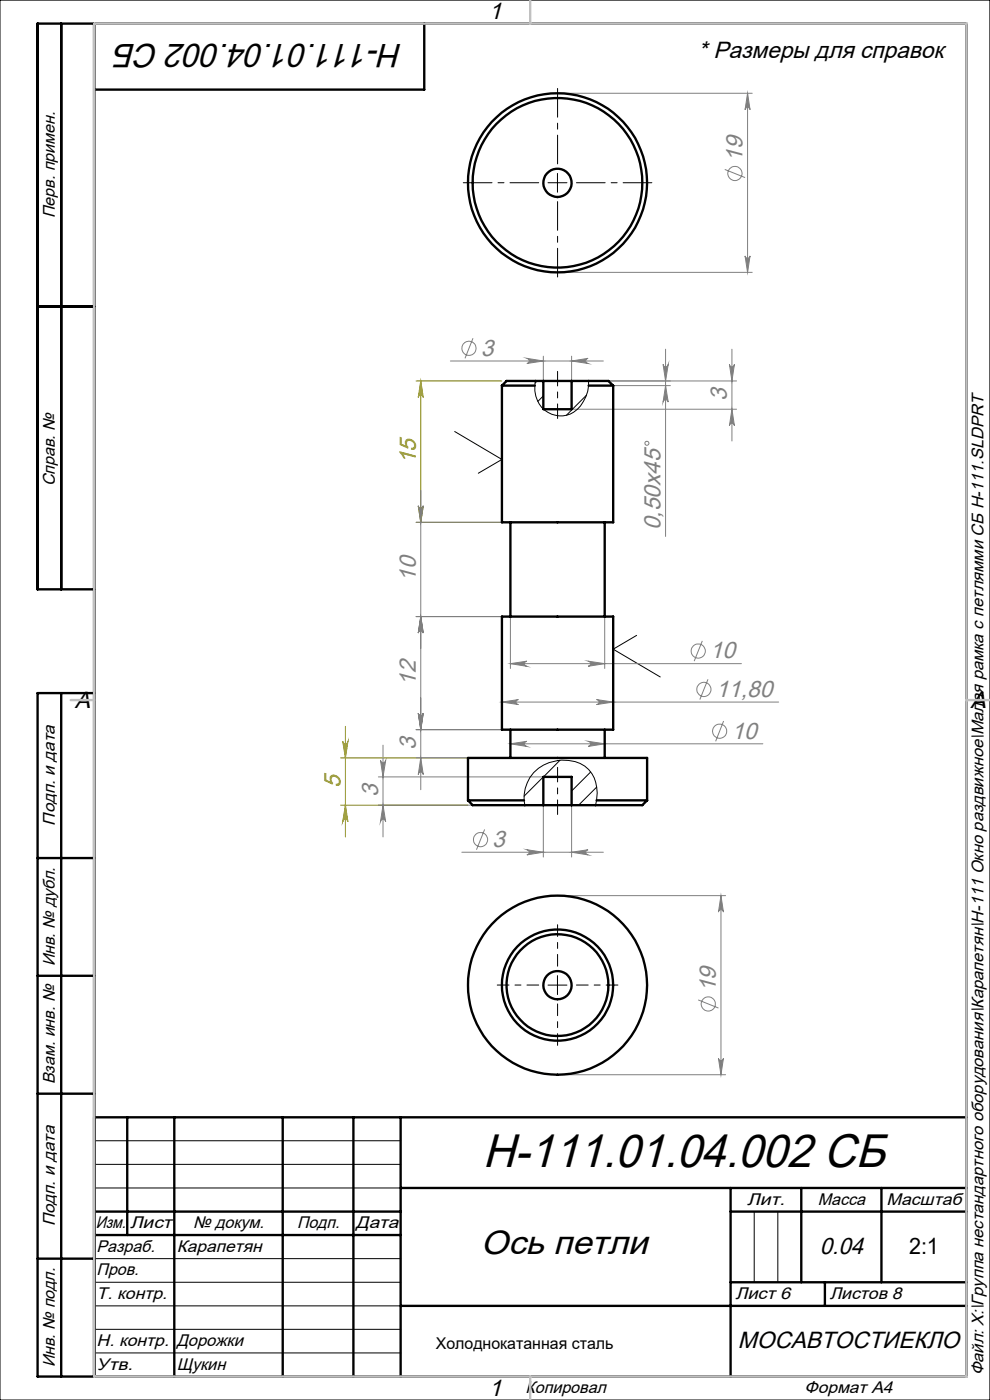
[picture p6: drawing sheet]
<svg xmlns="http://www.w3.org/2000/svg" width="210mm" height="297mm" viewBox="0 0 210 297" stroke-linecap="round" stroke-linejoin="round" font-family="sans-serif">
<g fill="none" stroke="#808080" stroke-width=".21">
<path d="M118.3 19.8h41.3M158.6 19.8l.5 3.5a.53 .53 0 0 0-.5-.5 .53 .53 0 0 0-.6 .5zM158.6 19.8v38M153.7 35.9l4.3 1.8M118.3 57.8h41.3M158 54.3a.53 .53 0 0 0 .6 .5 .53 .53 0 0 0 .5-.5l-.5 3.5zM95.5 76.6h32.5M100.3 71.8l-1.7 4.2M111.8 76l3.5 .6-3.5 .5a.55 .55 0 0 0 .5-.5 .55 .55 0 0 0-.5-.6zM115.3 75.6v5.2M121.2 76.6l3.5-.6a.55 .55 0 0 0-.5 .6 .55 .55 0 0 0 .5 .5zM121.2 75.6v5.2"/>
<path d="M140.7 77.3a.55 .55 0 0 0 .5 .5 .55 .55 0 0 0 .5-.5l-.5 3.5zM141.2 74.1v39.7M154.7 77.3a.53 .53 0 0 0 .6 .5 .53 .53 0 0 0 .5-.5l-.5 3.5zM155.3 74.1v19.5M121.2 86.8h35M124.9 80.8h31.3M130.1 81.8h12.1M141.2 81.8l.5 3.5a.55 .55 0 0 0-.5-.5 .55 .55 0 0 0-.5 .5zM155.3 86.8l.5 3.5a.53 .53 0 0 0-.5-.5 .53 .53 0 0 0-.6 .5zM88.3 110.8h18.1M88.7 107.3a.53 .53 0 0 0 .6 .5 .53 .53 0 0 0 .5-.5l-.5 3.5zM89.3 104.1v63.4"/>
<path d="M88.3 130.8h18.1M89.3 130.8l.5 3.5a.53 .53 0 0 0-.5-.5 .53 .53 0 0 0-.6 .5zM108.3 130.8v11M128.3 130.8v11M149 136l-1.8 4.3M81.2 158.1v19.4M88.3 154.8h18.1M88.7 151.3a.53 .53 0 0 0 .6 .5 .53 .53 0 0 0 .5-.5l-.5 3.5zM106.5 148.9l3.5-.5a.53 .53 0 0 0-.5 .5 .53 .53 0 0 0 .5 .6zM106.5 148.9h58.7M108.3 140.8l3.5-.5a.55 .55 0 0 0-.5 .5 .55 .55 0 0 0 .5 .6zM108.3 157.8l3.5-.5a.55 .55 0 0 0-.5 .5 .55 .55 0 0 0 .5 .6z"/>
<path d="M108.3 140.8h49M108.3 157.8h53.5M124.7 140.3l3.6 .5-3.6 .6a.55 .55 0 0 0 .6-.6 .55 .55 0 0 0-.6-.5zM124.7 157.3l3.6 .5-3.6 .6a.55 .55 0 0 0 .6-.6 .55 .55 0 0 0-.6-.5zM126.5 148.4l3.6 .5-3.6 .6a.53 .53 0 0 0 .6-.6 .53 .53 0 0 0-.6-.5zM150.2 144.1l-1.8 4.3M153.5 153l-1.7 4.3M80.3 164.8h35M80.3 170.8h31M80.7 161.3a.55 .55 0 0 0 .6 .5 .55 .55 0 0 0 .5-.5l-.6 3.5zM81.2 170.8l.6 3.5a.55 .55 0 0 0-.5-.5 .55 .55 0 0 0-.6 .5zM88.3 160.8h10.9"/>
<path d="M89.3 160.8l.5 3.5a.53 .53 0 0 0-.5-.5 .53 .53 0 0 0-.6 .5zM102.8 176l-1.7 4.3M115.3 170.8v11M121.2 170.8v11M98 180.8h30M111.8 180.3l3.5 .5-3.5 .6a.55 .55 0 0 0 .5-.6 .55 .55 0 0 0-.5-.5zM118.3 190h35.6M121.2 180.8l3.5-.5a.55 .55 0 0 0-.5 .5 .55 .55 0 0 0 .5 .6zM152.9 190l.6 3.5a.53 .53 0 0 0-.6-.5 .53 .53 0 0 0-.5 .5zM152.9 190v38M148.1 212.1l4.3 1.8M118.3 228h35.6"/>
<path d="M152.4 224.5a.53 .53 0 0 0 .5 .5 .53 .53 0 0 0 .6-.5l-.6 3.5z"/>
<circle cx="155.9" cy="36.8" r="1.49"/>
<circle cx="99.5" cy="73.9" r="1.51"/>
<circle cx="137.2" cy="94" r=".44"/>
<circle cx="148.1" cy="138.1" r="1.51"/>
<circle cx="149.3" cy="146.3" r="1.51"/>
<circle cx="152.7" cy="155.1" r="1.51"/>
<circle cx="101.9" cy="178.1" r="1.51"/>
<circle cx="150.2" cy="213" r="1.51"/>
</g>
<path d="M88.3 80.8h18.1M89.3 80.8v30M89.3 80.8l.5 3.5a.53 .53 0 0 0-.5-.5 .53 .53 0 0 0-.6 .5zM88.3 110.8h18.1M88.7 107.3a.53 .53 0 0 0 .6 .5 .53 .53 0 0 0 .5-.5l-.5 3.5zM72.7 157.3a.55 .55 0 0 0 .6 .5 .55 .55 0 0 0 .5-.5l-.5 3.5zM73.3 154.1v23.4M72.2 160.8h27M72.2 170.8h27M73.3 170.8l.5 3.5a.55 .55 0 0 0-.5-.5 .55 .55 0 0 0-.6 .5z" fill="none" stroke="#808000" stroke-width=".21"/>
<path d="M114.3 38.8h-16M118.3 34.8v-16M122.3 38.8h16M118.3 42.8v16" fill="none" stroke="#000" stroke-width=".21" stroke-dasharray="15.2 1.3 1.3 1.3" stroke-dashoffset="9.1"/>
<path d="M114.3 209h-8.8M118.3 205v-8.8M118.3 213v8.8M122.3 209h8.8" fill="none" stroke="#000" stroke-width=".21" stroke-dasharray="15.2 1.3 1.3 1.3" stroke-dashoffset="12.7"/>
<path d="M118.3 88.8v-10" fill="none" stroke="#000" stroke-width=".21" stroke-dasharray="15.2 1.3 1.3 1.3" stroke-dashoffset="12.2"/>
<path d="M118.3 172.8v-10" fill="none" stroke="#000" stroke-width=".21" stroke-dasharray="15.2 1.3 1.3 1.3" stroke-dashoffset="12.1"/>
<g fill="none" stroke="#000" stroke-width=".21">
<path d="M0 0h210v297h-210zM116.2 38.8h4.1M118.3 36.8v4M96.4 91.5l10.1 6-5 2.9M135 134.8l-4.9 2.9 10 5.9M116.2 209h4.1M118.3 207v4M20 242h65M20 247h65M20 252h65M160 257v15M165 257v15"/>
<path d="M20 267h65M20 272h65M20 277h65M20 282h65M20 287h65"/>
</g>
<g fill="none" stroke="#000" stroke-width=".5">
<path d="M13 5v120M20 5v287M90 5v14h-70M8 65h12M20 125h-12v-120h197v287h-197v-145h12M13 147v145M8 182h12M8 207h12M8 232h12M20 237h185M27 237v25M37 237v55"/>
<path d="M60 237v55M75 237v55M85 237v55M20 257h65M85 252h120M155 252v40M155 257h50M170 252v20M187 252v20M8 267h12M20 262h65M85 277h120"/>
<path d="M155 272h50M175 272v5"/>
</g>
<path d="M20 5h185v287h-185zM112.5 0v5M15 148.5h5M205 148.5h5M112.5 292v5" fill="none" stroke="#c0c0c0" stroke-width=".5"/>
<path d="M72.7 157.3a.55 .55 0 0 0 .6 .5 .55 .55 0 0 0 .5-.5l-.5 3.5zM73.3 170.8l.5 3.5a.55 .55 0 0 0-.5-.5 .55 .55 0 0 0-.6 .5zM89.3 80.8l.5 3.5a.53 .53 0 0 0-.5-.5 .53 .53 0 0 0-.6 .5zM88.7 107.3a.53 .53 0 0 0 .6 .5 .53 .53 0 0 0 .5-.5l-.5 3.5z" fill="#808000"/>
<g fill="#808080">
<path d="M108.3 140.8l3.5-.5a.55 .55 0 0 0-.5 .5 .55 .55 0 0 0 .5 .6zM124.7 140.3l3.6 .5-3.6 .6a.55 .55 0 0 0 .6-.6 .55 .55 0 0 0-.6-.5zM108.3 157.8l3.5-.5a.55 .55 0 0 0-.5 .5 .55 .55 0 0 0 .5 .6zM124.7 157.3l3.6 .5-3.6 .6a.55 .55 0 0 0 .6-.6 .55 .55 0 0 0-.6-.5zM106.5 148.9l3.5-.5a.53 .53 0 0 0-.5 .5 .53 .53 0 0 0 .5 .6zM126.5 148.4l3.6 .5-3.6 .6a.53 .53 0 0 0 .6-.6 .53 .53 0 0 0-.6-.5z"/>
<path d="M111.8 76l3.5 .6-3.5 .5a.55 .55 0 0 0 .5-.5 .55 .55 0 0 0-.5-.6zM121.2 76.6l3.5-.6a.55 .55 0 0 0-.5 .6 .55 .55 0 0 0 .5 .5z"/>
<path d="M155.3 86.8l.5 3.5a.53 .53 0 0 0-.5-.5 .53 .53 0 0 0-.6 .5zM154.7 77.3a.53 .53 0 0 0 .6 .5 .53 .53 0 0 0 .5-.5l-.5 3.5z"/>
<path d="M88.7 151.3a.53 .53 0 0 0 .6 .5 .53 .53 0 0 0 .5-.5l-.5 3.5zM89.3 160.8l.5 3.5a.53 .53 0 0 0-.5-.5 .53 .53 0 0 0-.6 .5zM89.3 130.8l.5 3.5a.53 .53 0 0 0-.5-.5 .53 .53 0 0 0-.6 .5zM88.7 151.3a.53 .53 0 0 0 .6 .5 .53 .53 0 0 0 .5-.5l-.5 3.5zM88.7 107.3a.53 .53 0 0 0 .6 .5 .53 .53 0 0 0 .5-.5l-.5 3.5zM89.3 130.8l.5 3.5a.53 .53 0 0 0-.5-.5 .53 .53 0 0 0-.6 .5zM140.7 77.3a.55 .55 0 0 0 .5 .5 .55 .55 0 0 0 .5-.5l-.5 3.5zM141.2 81.8l.5 3.5a.55 .55 0 0 0-.5-.5 .55 .55 0 0 0-.5 .5zM158.6 19.8l.5 3.5a.53 .53 0 0 0-.5-.5 .53 .53 0 0 0-.6 .5zM158 54.3a.53 .53 0 0 0 .6 .5 .53 .53 0 0 0 .5-.5l-.5 3.5zM152.9 190l.6 3.5a.53 .53 0 0 0-.6-.5 .53 .53 0 0 0-.5 .5zM152.4 224.5a.53 .53 0 0 0 .5 .5 .53 .53 0 0 0 .6-.5l-.6 3.5z"/>
<path d="M80.7 161.3a.55 .55 0 0 0 .6 .5 .55 .55 0 0 0 .5-.5l-.6 3.5zM81.2 170.8l.6 3.5a.55 .55 0 0 0-.5-.5 .55 .55 0 0 0-.6 .5z"/>
<path d="M111.8 180.3l3.5 .5-3.5 .6a.55 .55 0 0 0 .5-.6 .55 .55 0 0 0-.5-.5zM121.2 180.8l3.5-.5a.55 .55 0 0 0-.5 .5 .55 .55 0 0 0 .5 .6z"/>
</g>
<path d="M113.6 80.8a5.9 5.9 0 0 0 5 7.4 5.7 5.7 0 0 0 5.7-4.1l.4-1.1 .1-2.2M113.9 80.8l-.4 .5M115.3 84l-1.2 1.2M124.4 83.9l-4.2 4.2M111.3 170.8a8 8 0 0 1 9.3-9.5 6.4 6.4 0 0 1 6.1 6.9l-.4 2.6M115.3 164.8l-4.1 4.1M118.8 161.3l-3.5 3.5M125.3 163.8l-4.1 4M126.6 167l-3.9 3.8" fill="none" stroke="#000" stroke-width=".21"/>
<g fill="none" stroke="#000" stroke-width=".5">
<path d="M106.5 81.8h7M106.5 81.8v29h23.6v-29M115.3 80.8h-7.8l-1 1M115.3 80.8h5.9M115.3 80.8v6M121.2 80.8h7.8l1.1 1M121.2 80.8v6h-5.9M124.8 81.8h5.3M108.3 110.8v20M128.3 110.8v20M106.5 130.8h23.6v24h-23.6zM108.3 154.8v6"/>
<path d="M128.3 154.8v6M99.3 169.8h11.9M99.3 169.8v-9h38v9M99.3 169.8l1 1h15M115.3 170.8h5.9M115.3 170.8v-6h5.9v6M126.5 169.8h10.8M137.3 169.8l-1.1 1h-15"/>
<circle cx="118.3" cy="38.8" r="3"/>
<circle cx="118.3" cy="38.8" r="18"/>
<circle cx="118.3" cy="38.8" r="19"/>
<circle cx="118.3" cy="209" r="3"/>
<circle cx="118.3" cy="209" r="10.8"/>
<circle cx="118.3" cy="209" r="19"/>
<circle cx="118.3" cy="209" r="11.8"/>
</g>
<text font-size="10" x="102.4" y="247.6">Н-111.01.04.002 СБ</text>
<g font-size="7.1">
<text x="85.4" y="9.3" transform="rotate(-180 85.4 9.3)">Н-111.01.04.002 СБ</text>
<text x="102" y="266.1">Ось петли</text>
</g>
<g font-size="5">
<text x="103.7" y="4.1">1</text>
<text x="148.1" y="12.4">* Размеры для справок</text>
<text x="15.9" y="150.1">A</text>
<text x="205.9" y="150.1">A</text>
<text x="173.9" y="266">0.04</text>
<text x="156.5" y="286">МОСАВТОСТИЕКЛО</text>
<text x="103.7" y="296.1">1</text>
</g>
<g font-size="5" fill="#808080">
<text x="157.5" y="34.3" transform="rotate(-90 157.5 34.3)">19</text>
<text x="102" y="75.5">3</text>
<text x="154.2" y="85.1" transform="rotate(-90 154.2 85.1)">3</text>
<text x="140.1" y="112.5" transform="rotate(-90 140.1 112.5)">0,50х45</text>
<text x="88.2" y="123.5" transform="rotate(-90 88.2 123.5)">10</text>
<text x="150.6" y="139.7">10</text>
<text x="88.2" y="145.5" transform="rotate(-90 88.2 145.5)">12</text>
<text x="151.8" y="147.8">11,80</text>
<text x="88.2" y="159.1" transform="rotate(-90 88.2 159.1)">3</text>
<text x="155.2" y="156.7">10</text>
<text x="80.2" y="169.1" transform="rotate(-90 80.2 169.1)">3</text>
<text x="104.4" y="179.7">3</text>
<text x="151.8" y="210.5" transform="rotate(-90 151.8 210.5)">19</text>
</g>
<g font-size="5" fill="#808000">
<text x="88.2" y="98.5" transform="rotate(-90 88.2 98.5)">15</text>
<text x="72.2" y="167.1" transform="rotate(-90 72.2 167.1)">5</text>
</g>
<text font-size="4.8" x="192.8" y="266">2:1</text>
<g font-size="3.6">
<text x="11.6" y="46.3" transform="rotate(-90 11.6 46.3)">Перв. примен.</text>
<text x="11.6" y="103.2" transform="rotate(-90 11.6 103.2)">Справ. №</text>
<text x="11.6" y="175.1" transform="rotate(-90 11.6 175.1)">Подп. и дата</text>
<text x="11.6" y="205" transform="rotate(-90 11.6 205)">Инв. № дубл.</text>
<text x="11.6" y="230" transform="rotate(-90 11.6 230)">Взам. инв. №</text>
<text x="158.5" y="255.6">Лит.</text>
<text x="173.5" y="255.6">Масса</text>
<text x="188.1" y="255.6">Масштаб</text>
<text x="11.6" y="260.1" transform="rotate(-90 11.6 260.1)">Подп. и дата</text>
<text x="20.3" y="260.6">Изм.</text>
<text x="27.6" y="260.6">Лист</text>
<text x="41" y="260.6">№ докум.</text>
<text x="63" y="260.6">Подп.</text>
<text x="75.5" y="260.6">Дата</text>
<text x="20.5" y="265.6">Разраб.</text>
<text x="37.5" y="265.6">Карапетян</text>
<text x="20.5" y="270.6">Пров.</text>
<text x="20.5" y="275.6">Т. контр.</text>
<text x="156" y="275.6">Лист 6</text>
<text x="176" y="275.6">Листов 8</text>
<text x="20.5" y="285.6">Н. контр.</text>
<text x="37.5" y="285.6">Дорожки</text>
<text x="11.6" y="290" transform="rotate(-90 11.6 290)">Инв. № подл.</text>
<text x="20.5" y="290.6">Утв.</text>
<text x="37.5" y="290.6">Щукин</text>
<text x="208.6" y="291.8" transform="rotate(-90 208.6 291.8)">Файл: X:\Группа нестандартного оборудования\Карапетян\Н-111 Окно раздвижное\Малая рамка с петлямми СБ Н-111.SLDPRT</text>
<text x="111.5" y="295.6">Копировал</text>
<text x="170.7" y="295.6">Формат А4</text>
</g>
<text font-size="3.4" x="92.4" y="286.1">Холоднокатанная сталь</text>
</svg>
